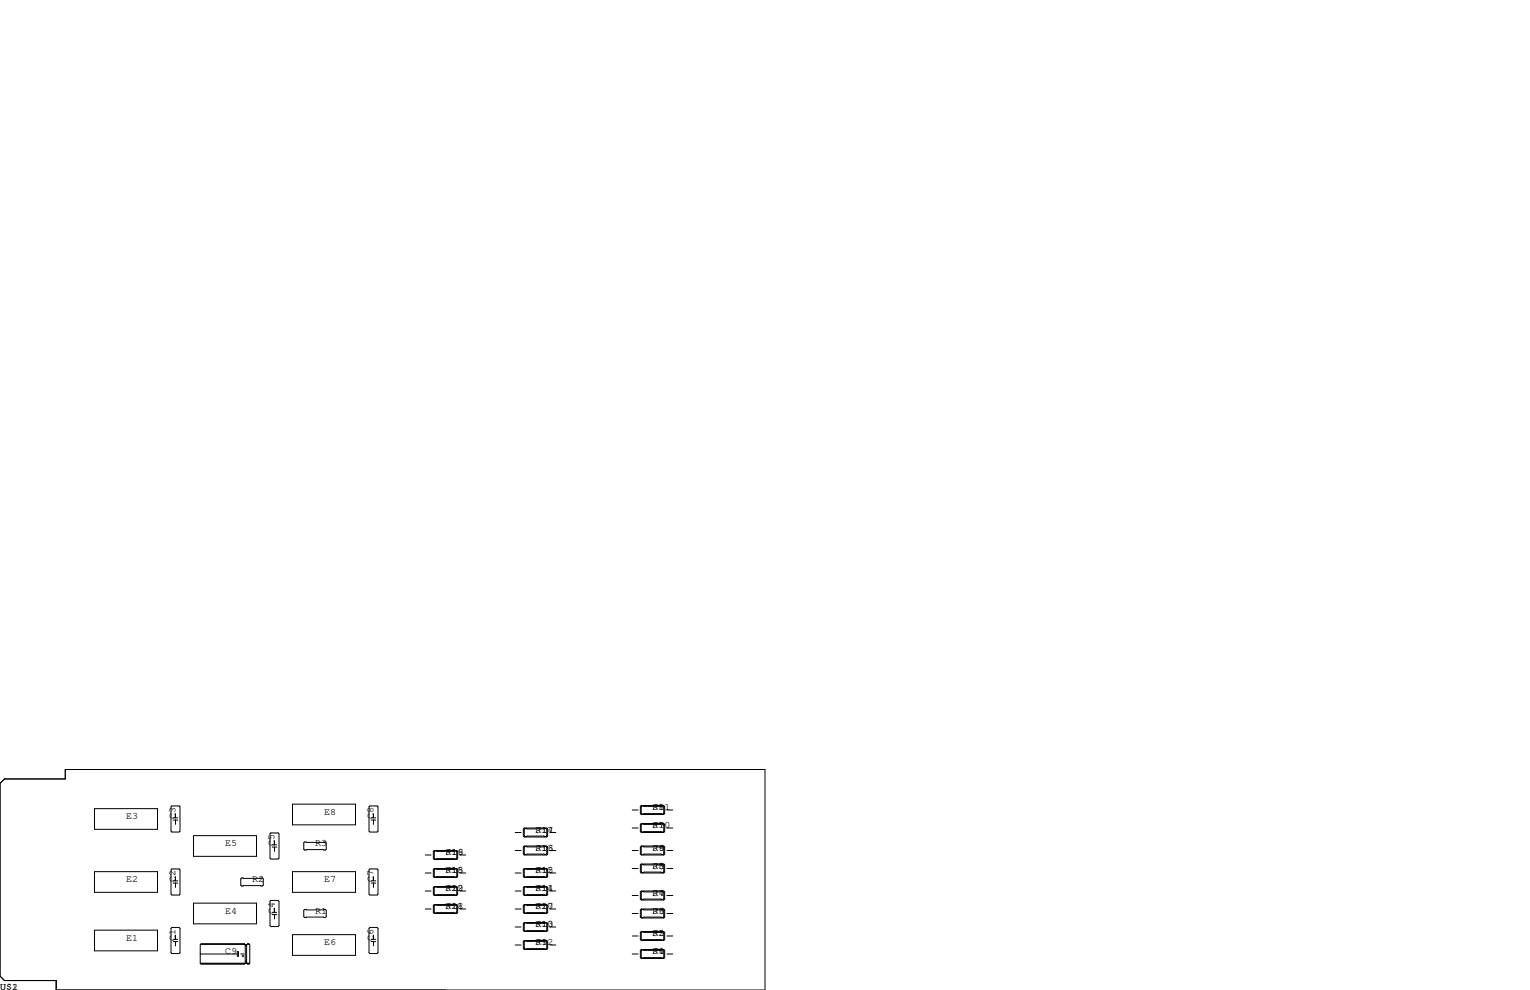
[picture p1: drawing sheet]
<svg xmlns="http://www.w3.org/2000/svg" width="432mm" height="279mm" viewBox="0 0 432 279" stroke-linecap="round" stroke-linejoin="round" font-family="sans-serif">
<g fill="none" stroke="#000" stroke-width=".28">
<path d="M0 221.1l1.3-1.3h17.1v-2.6h197.5v62.2h-200v-2.7h-14.6l-1.3-1.2zM26.7 228.2h17.8v5.9h-17.8zM48.5 227.5h2l.3 .2v6.9l-.3 .2h-2l-.2-.2v-6.9zM48.9 231.4h1.3M48.9 230.8h1.3M49.5 229.6v1.2M49.5 231.4v1.3M54.6 235.8h17.8v5.9h-17.8zM76.5 235.1h2l.2 .2v6.9l-.2 .2h-2l-.3-.2v-6.9zM76.8 239.1h1.3M76.8 238.4h1.3M77.5 237.2v1.2"/>
<path d="M77.5 239.1v1.2M82.6 226.9h17.7v5.9h-17.7zM86 237.6h5.8l.3 .3v1.7l-.3 .3h-5.8l-.3-.3v-1.7zM104.4 227.5h2l.3 .2v6.9l-.3 .2h-2l-.3-.2v-6.9zM104.8 231.4h1.2M104.8 230.8h1.2M105.4 229.6v1.2M105.4 231.4v1.3M145.4 234.9h1.7M147.7 239l.3-.2h6.3l.3 .2v2l-.3 .3h-6.3l-.3-.3zM147.7 233.9l.3-.2h6.3l.3 .2v2.1l-.3 .2h-6.3l-.3-.2zM148 239.1l.2-.2h5.9l.2 .2v1.8l-.2 .3h-5.9l-.2-.3z"/>
<path d="M148 234.1l.2-.3h5.9l.2 .3v1.7l-.2 .3h-5.9l-.2-.3zM155.2 234.9h1.6M178.4 233.7h1.7M178.4 228.6h1.7M180.7 227.6l.3-.3h6.3l.3 .3v2l-.3 .3h-6.3l-.3-.3zM180.7 232.7l.3-.3h6.3l.3 .3v2l-.3 .2h-6.3l-.3-.2zM180.7 239l.3-.2h6.3l.3 .2v2l-.3 .3h-6.3l-.3-.3zM181 232.8l.2-.3h5.9l.2 .3v1.8l-.2 .2h-5.9l-.2-.2zM181 227.7l.2-.2h5.9l.2 .2v1.8l-.2 .2h-5.9l-.2-.2zM181 239.1l.2-.2h5.9l.2 .2v1.8l-.2 .3h-5.9l-.2-.3zM188.2 233.7h1.7M188.2 228.6h1.7"/>
<path d="M26.7 246h17.8v5.8h-17.8zM48.3 245.5l.2-.3h2l.3 .3v6.8l-.3 .3h-2l-.2-.3zM48.9 249.2h1.3M48.9 248.6h1.3M49.5 247.4v1.2M49.5 249.2v1.2M54.6 254.9h17.8v5.8h-17.8zM67.9 248l.3-.2h5.8l.3 .2v1.8l-.3 .3h-5.8l-.3-.3zM76.2 254.4l.3-.3h2l.2 .3v6.8l-.2 .3h-2l-.3-.3zM76.8 258.1h1.3M76.8 257.5h1.3M77.5 256.3v1.2"/>
<path d="M77.5 258.1v1.2M82.6 246h17.7v5.8h-17.7zM85.7 256.9l.3-.2h5.8l.3 .2v1.8l-.3 .3h-5.8l-.3-.3zM104.1 245.5l.3-.3h2l.3 .3v6.8l-.3 .3h-2l-.3-.3zM104.8 249.2h1.2M104.8 248.6h1.2M105.4 247.4v1.2M105.4 249.2v1.2M120 256.5h1.7M120 251.5h1.7M120 246.4h1.7M120 241.3h1.7"/>
<path d="M122.3 250.4l.3-.2h6.3l.3 .2v2.1l-.3 .2h-6.3l-.3-.2zM122.3 245.4l.3-.3h6.3l.3 .3v2l-.3 .2h-6.3l-.3-.2zM122.3 255.5l.3-.2h6.3l.3 .2v2.1l-.3 .2h-6.3l-.3-.2zM122.3 240.3l.3-.3h6.3l.3 .3v2l-.3 .3h-6.3l-.3-.3zM122.6 250.6l.2-.3h5.9l.2 .3v1.7l-.2 .3h-5.9l-.2-.3zM122.6 245.5l.2-.3h5.9l.2 .3v1.8l-.2 .2h-5.9l-.2-.2zM122.6 255.7l.2-.3h5.9l.2 .3v1.7l-.2 .3h-5.9l-.2-.3zM122.8 240.2h5.9l.2 .2v1.8l-.2 .2h-5.9l-.2-.2v-1.8zM129.8 256.5h1.6M129.8 251.5h1.6M129.8 246.4h1.6M129.8 241.3h1.6"/>
<path d="M145.4 256.5h1.7M145.4 251.5h1.7M145.4 246.4h1.7M145.4 240h1.7M147.7 245.4l.3-.3h6.3l.3 .3v2l-.3 .2h-6.3l-.3-.2zM147.7 250.4l.3-.2h6.3l.3 .2v2.1l-.3 .2h-6.3l-.3-.2zM147.7 255.5l.3-.2h6.3l.3 .2v2.1l-.3 .2h-6.3l-.3-.2zM148 250.6l.2-.3h5.9l.2 .3v1.7l-.2 .3h-5.9l-.2-.3zM148 245.5l.2-.3h5.9l.2 .3v1.8l-.2 .2h-5.9l-.2-.2zM148 255.7l.2-.3h5.9l.2 .3v1.7l-.2 .3h-5.9l-.2-.3zM155.2 256.5h1.6M155.2 251.5h1.6"/>
<path d="M155.2 246.4h1.6M155.2 240h1.6M178.4 252.7h1.7M178.4 245.1h1.7M178.4 240h1.7M178.4 257.8h1.7M180.7 244.1l.3-.3h6.3l.3 .3v2l-.3 .3h-6.3l-.3-.3zM180.7 251.7l.3-.2h6.3l.3 .2v2l-.3 .3h-6.3l-.3-.3zM180.7 256.8l.3-.3h6.3l.3 .3v2l-.3 .3h-6.3l-.3-.3zM181 256.9l.2-.2h5.9l.2 .2v1.8l-.2 .3h-5.9l-.2-.3zM181 251.8l.2-.2h5.9l.2 .2v1.8l-.2 .3h-5.9l-.2-.3zM181.2 244h5.9l.2 .2v1.8l-.2 .3h-5.9l-.2-.3v-1.8z"/>
<path d="M188.2 252.7h1.7M188.2 245.1h1.7M188.2 240h1.7M188.2 257.8h1.7M26.7 262.5h17.8v5.9h-17.8zM48.3 262l.2-.3h2l.3 .3v6.9l-.3 .2h-2l-.2-.2zM48.9 265.7h1.3M48.9 265.1h1.3M49.5 263.9v1.2M49.5 265.7v1.3M56.5 271.8h14M56.5 269.2h10.3"/>
<path d="M56.6 266.5h12.5M56.8 272h12.2M67 268.6h.3v1.3h-.3zM67.9 269.2h.9M68.3 269.8h.5M68.6 269.6v.5M69 266.4h-12.2l-.3 .2v5.2M69 266.4l.2 .2M69 266.4h-12.2M69.2 266.6v5.2l-.2 .3h-12.2l-.3-.3M69.2 271.3h.4M69.2 266.6h.4"/>
<path d="M69.2 266.8h.4M69.2 266.7h.4M69.3 271.7h.2M69.6 266.6v5.2l.3 .3h.3l.3-.3M69.7 266.5h.7M69.9 272h.3M70.2 266.4l.3 .2v5.2M70.2 266.4h-.3l-.3 .2M70.2 266.4h-.3M82.6 263.8h17.7v5.8h-17.7zM104.1 262l.3-.3h2l.3 .3v6.9l-.3 .2h-2l-.3-.2zM104.8 265.7h1.2"/>
<path d="M104.8 265.1h1.2M105.4 263.9v1.2M105.4 265.7v1.3M145.4 266.7h1.7M145.4 261.6h1.7M147.7 265.7l.3-.3h6.3l.3 .3v2l-.3 .3h-6.3l-.3-.3zM147.7 260.6l.3-.3h6.3l.3 .3v2l-.3 .3h-6.3l-.3-.3zM148 265.8l.2-.2h5.9l.2 .2v1.8l-.2 .2h-5.9l-.2-.2zM148 260.7l.2-.2h5.9l.2 .2v1.8l-.2 .3h-5.9l-.2-.3zM155.2 266.7h1.6M155.2 261.6h1.6M178.4 269.2h1.7"/>
<path d="M178.4 264.2h1.7M180.7 268.2l.3-.2h6.3l.3 .2v2.1l-.3 .2h-6.3l-.3-.2zM180.7 263.1l.3-.2h6.3l.3 .2v2.1l-.3 .2h-6.3l-.3-.2zM181 268.4l.2-.3h5.9l.2 .3v1.7l-.2 .3h-5.9l-.2-.3zM181 263.3l.2-.3h5.9l.2 .3v1.7l-.2 .3h-5.9l-.2-.3zM188.2 269.2h1.7M188.2 264.2h1.7"/>
</g>
<g font-size="2.8">
<text x="35.6" y="231.1">E3</text>
<text x="49.5" y="231.1" transform="rotate(-90 49.5 231.1)">C3</text>
<text x="91.4" y="229.9">E8</text>
<text x="105.4" y="231.1" transform="rotate(-90 105.4 231.1)">C8</text>
<text x="184.1" y="233.7">J7</text>
<text x="184.1" y="228.6">J8</text>
<text x="184.1" y="233.7">R10</text>
<text x="184.1" y="228.6">R11</text>
<text x="63.5" y="238.8">E5</text>
<text x="77.5" y="238.8" transform="rotate(-90 77.5 238.8)">C5</text>
<text x="88.9" y="238.8">R3</text>
<text x="151.1" y="234.9">J14</text>
<text x="151.1" y="234.9">R17</text>
<text x="125.7" y="241.3">J16</text>
<text x="125.7" y="241.3">R19</text>
<text x="151.1" y="240">J13</text>
<text x="151.1" y="240">R16</text>
<text x="184.1" y="245.1">J5</text>
<text x="184.1" y="240">J6</text>
<text x="184.1" y="245.1">R8</text>
<text x="184.1" y="240">R9</text>
<text x="35.6" y="248.9">E2</text>
<text x="49.5" y="248.9" transform="rotate(-90 49.5 248.9)">C2</text>
<text x="71.1" y="248.9">R2</text>
<text x="91.4" y="248.9">E7</text>
<text x="105.4" y="248.9" transform="rotate(-90 105.4 248.9)">C7</text>
<text x="125.7" y="246.4">J15</text>
<text x="125.7" y="251.5">J19</text>
<text x="125.7" y="246.4">R18</text>
<text x="125.7" y="251.5">R22</text>
<text x="151.1" y="251.5">J11</text>
<text x="151.1" y="246.4">J12</text>
<text x="151.1" y="251.5">R14</text>
<text x="151.1" y="246.4">R15</text>
<text x="63.5" y="257.8">E4</text>
<text x="77.5" y="257.8" transform="rotate(-90 77.5 257.8)">C4</text>
<text x="88.9" y="257.8">R1</text>
<text x="125.7" y="256.5">J18</text>
<text x="125.7" y="256.5">R21</text>
<text x="151.1" y="256.5">J17</text>
<text x="151.1" y="256.5">R20</text>
<text x="184.1" y="257.8">J3</text>
<text x="184.1" y="252.7">J4</text>
<text x="184.1" y="257.8">R6</text>
<text x="184.1" y="252.7">R7</text>
<text x="151.1" y="261.6">J10</text>
<text x="151.1" y="261.6">R13</text>
<text x="35.6" y="265.4">E1</text>
<text x="49.5" y="265.4" transform="rotate(-90 49.5 265.4)">C1</text>
<text x="63.5" y="269.2">C9</text>
<text x="91.4" y="266.7">E6</text>
<text x="105.4" y="265.4" transform="rotate(-90 105.4 265.4)">C6</text>
<text x="151.1" y="266.7">J9</text>
<text x="151.1" y="266.7">R12</text>
<text x="184.1" y="269.2">J1</text>
<text x="184.1" y="264.2">J2</text>
<text x="184.1" y="269.2">R4</text>
<text x="184.1" y="264.2">R5</text>
<text x="0" y="279.4">U$1</text>
<text x="0" y="279.4">U$2</text>
</g>
</svg>
